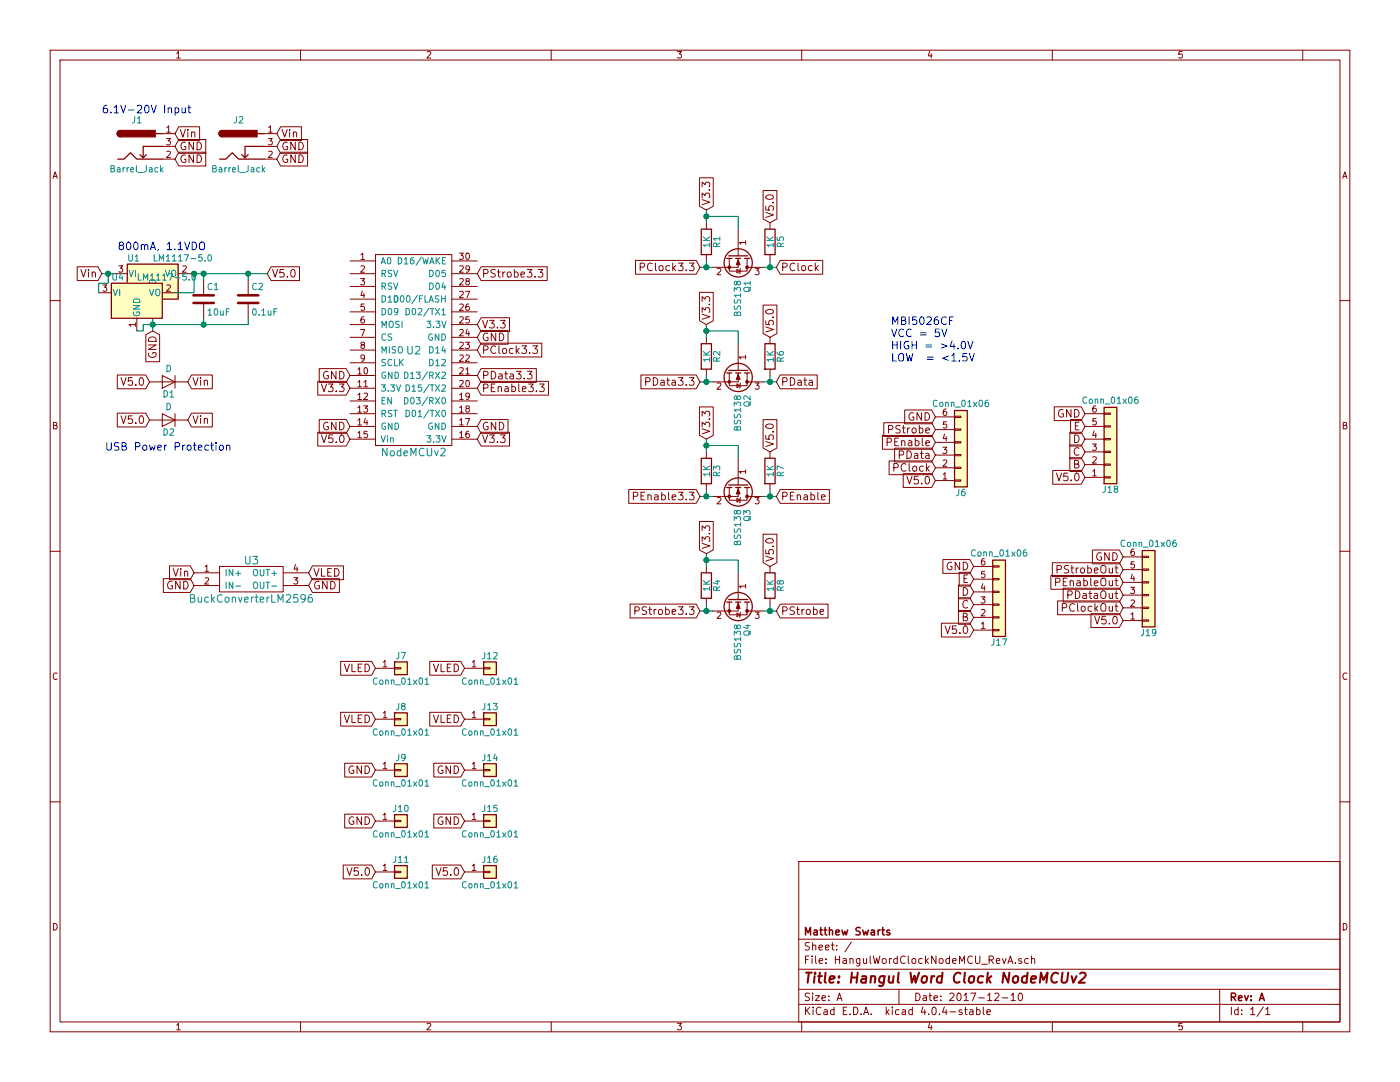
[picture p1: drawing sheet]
EESchema Schematic File Version 2
LIBS:power
LIBS:device
LIBS:transistors
LIBS:conn
LIBS:linear
LIBS:regul
LIBS:74xx
LIBS:cmos4000
LIBS:adc-dac
LIBS:memory
LIBS:xilinx
LIBS:microcontrollers
LIBS:dsp
LIBS:microchip
LIBS:analog_switches
LIBS:motorola
LIBS:texas
LIBS:intel
LIBS:audio
LIBS:interface
LIBS:digital-audio
LIBS:philips
LIBS:display
LIBS:cypress
LIBS:siliconi
LIBS:opto
LIBS:atmel
LIBS:contrib
LIBS:valves
LIBS:myParts
LIBS:HangulWordClockNodeMCU_RevA-cache
EELAYER 25 0
EELAYER END
$Descr A 11000 8500
encoding utf-8
Sheet 1 1
Title "Hangul Word Clock NodeMCUv2"
Date "2017-12-10"
Rev "A"
Comp "Matthew Swarts"
Comment1 ""
Comment2 ""
Comment3 ""
Comment4 ""
$EndDescr
$Comp
L NodeMCUv3 U2
U 1 1
P 3250 2750
F 0 "U2" H 3250 2750 60  0000 C CNN
F 1 "NodeMCUv2" H 3250 1950 60  0000 C CNN
F 2 "MyKiCadParts:NodeMCU_V1.0" H 3250 2750 60  0001 C CNN
F 3 "" H 3250 2750 60  0001 C CNN
	1    3250 2750
	1    0    0    -1  
$EndComp
$Comp
L Conn_01x06 J6
U 1 1
P 7550 3575
F 0 "J6" H 7550 3875 50  0000 C CNN
F 1 "Conn_01x06" H 7550 3175 50  0000 C CNN
F 2 "Socket_Strips:Socket_Strip_Straight_1x06" H 7550 3575 50  0001 C CNN
F 3 "" H 7550 3575 50  0001 C CNN
	1    7550 3575
	1    0    0    1   
$EndComp
Text GLabel 7350 3775 0    60   Input ~ 0
V5.0
Text GLabel 2750 3450 0    60   Input ~ 0
V5.0
Text GLabel 7350 3675 0    60   Input ~ 0
PClock
Text GLabel 7350 3575 0    60   Input ~ 0
PData
Text GLabel 7350 3475 0    60   Input ~ 0
PEnable
Text GLabel 7350 3375 0    60   Input ~ 0
PStrobe
Text GLabel 7350 3275 0    60   Input ~ 0
GND
Text GLabel 2750 2950 0    60   Input ~ 0
GND
Text GLabel 2750 3350 0    60   Input ~ 0
GND
Text GLabel 3750 3350 2    60   Input ~ 0
GND
Text GLabel 3750 2650 2    60   Input ~ 0
GND
Text GLabel 2750 3050 0    60   Input ~ 0
V3.3
Text GLabel 3750 3450 2    60   Input ~ 0
V3.3
Text GLabel 3750 2550 2    60   Input ~ 0
V3.3
Text GLabel 2425 4500 2    60   Input ~ 0
VLED
Text GLabel 1525 4500 0    60   Input ~ 0
Vin
Text GLabel 1525 4600 0    60   Input ~ 0
GND
Text GLabel 2425 4600 2    60   Input ~ 0
GND
Text Notes 7000 2850 0    60   ~ 0
MBI5026CF\nVCC = 5V\nHIGH = >4.0V\nLOW  = <1.5V
$Comp
L BSS138 Q1
U 1 1
P 5800 2000
F 0 "Q1" H 6000 2075 50  0000 L CNN
F 1 "BSS138" H 6000 2000 50  0000 L CNN
F 2 "TO_SOT_Packages_SMD:SOT-23" H 6000 1925 50  0001 L CIN
F 3 "" H 5800 2000 50  0001 L CNN
	1    5800 2000
	0    1    1    0   
$EndComp
$Comp
L R R1
U 1 1
P 5550 1900
F 0 "R1" V 5630 1900 50  0000 C CNN
F 1 "1K" V 5550 1900 50  0000 C CNN
F 2 "Resistors_SMD:R_1206" V 5480 1900 50  0001 C CNN
F 3 "" H 5550 1900 50  0001 C CNN
	1    5550 1900
	1    0    0    -1  
$EndComp
$Comp
L R R5
U 1 1
P 6050 1900
F 0 "R5" V 6130 1900 50  0000 C CNN
F 1 "1K" V 6050 1900 50  0000 C CNN
F 2 "Resistors_SMD:R_1206" V 5980 1900 50  0001 C CNN
F 3 "" H 6050 1900 50  0001 C CNN
	1    6050 1900
	1    0    0    -1  
$EndComp
Text GLabel 6050 1750 1    60   Input ~ 0
V5.0
Text GLabel 5550 1650 1    60   Input ~ 0
V3.3
Wire Wire Line
	5550 2050 5550 2100
Wire Wire Line
	5500 2100 5600 2100
Wire Wire Line
	6000 2100 6100 2100
Wire Wire Line
	6050 2100 6050 2050
Wire Wire Line
	5800 1800 5800 1700
Wire Wire Line
	5800 1700 5550 1700
Wire Wire Line
	5550 1650 5550 1750
Connection ~ 5550 1700
$Comp
L LM1117-5.0 U1
U 1 1
P 1200 2150
F 0 "U1" H 1050 2275 50  0000 C CNN
F 1 "LM1117-5.0" H 1200 2275 50  0000 L CNN
F 2 "TO_SOT_Packages_THT:TO-220_Horizontal" H 1200 2150 50  0001 C CNN
F 3 "" H 1200 2150 50  0001 C CNN
	1    1200 2150
	1    0    0    -1  
$EndComp
$Comp
L Barrel_Jack J1
U 1 1
P 1075 1150
F 0 "J1" H 1075 1360 50  0000 C CNN
F 1 "Barrel_Jack" H 1075 975 50  0000 C CNN
F 2 "Connectors:BARREL_JACK" H 1125 1110 50  0001 C CNN
F 3 "" H 1125 1110 50  0001 C CNN
	1    1075 1150
	1    0    0    -1  
$EndComp
Text Notes 800  900  0    60   ~ 0
6.1V-20V Input
Text Notes 925  1975 0    60   ~ 0
800mA, 1.1VDO
Text GLabel 2100 2150 2    60   Input ~ 0
V5.0
Text GLabel 1175 3000 0    60   Input ~ 0
V5.0
$Comp
L D D1
U 1 1
P 1325 3000
F 0 "D1" H 1325 3100 50  0000 C CNN
F 1 "D" H 1325 2900 50  0000 C CNN
F 2 "Diodes_THT:D_DO-41_SOD81_P12.70mm_Horizontal" H 1325 3000 50  0001 C CNN
F 3 "" H 1325 3000 50  0001 C CNN
	1    1325 3000
	-1   0    0    1   
$EndComp
Text GLabel 1475 3000 2    60   Input ~ 0
Vin
Text Notes 825  3550 0    60   ~ 0
USB Power Protection
Text GLabel 1375 1050 2    60   Input ~ 0
Vin
Text GLabel 1375 1150 2    60   Input ~ 0
GND
Text GLabel 1375 1250 2    60   Input ~ 0
GND
Text GLabel 1200 2600 3    60   Input ~ 0
GND
Text GLabel 800  2150 0    60   Input ~ 0
Vin
$Comp
L C C2
U 1 1
P 1950 2350
F 0 "C2" H 1975 2450 50  0000 L CNN
F 1 "0.1uF" H 1975 2250 50  0000 L CNN
F 2 "Capacitors_SMD:C_0805" H 1988 2200 50  0001 C CNN
F 3 "" H 1950 2350 50  0001 C CNN
	1    1950 2350
	1    0    0    -1  
$EndComp
Wire Wire Line
	1500 2150 2100 2150
Wire Wire Line
	1600 2200 1600 2150
Connection ~ 1600 2150
Wire Wire Line
	1950 2200 1950 2150
Connection ~ 1950 2150
Wire Wire Line
	1200 2450 1200 2600
Wire Wire Line
	1125 2550 1950 2550
Wire Wire Line
	1600 2550 1600 2500
Wire Wire Line
	1950 2550 1950 2500
Connection ~ 1600 2550
Connection ~ 1200 2550
$Comp
L C C1
U 1 1
P 1600 2350
F 0 "C1" H 1625 2450 50  0000 L CNN
F 1 "10uF" H 1625 2250 50  0000 L CNN
F 2 "Capacitors_SMD:C_1206" H 1638 2200 50  0001 C CNN
F 3 "" H 1600 2350 50  0001 C CNN
	1    1600 2350
	1    0    0    -1  
$EndComp
$Comp
L BSS138 Q2
U 1 1
P 5800 2900
F 0 "Q2" H 6000 2975 50  0000 L CNN
F 1 "BSS138" H 6000 2900 50  0000 L CNN
F 2 "TO_SOT_Packages_SMD:SOT-23" H 6000 2825 50  0001 L CIN
F 3 "" H 5800 2900 50  0001 L CNN
	1    5800 2900
	0    1    1    0   
$EndComp
$Comp
L R R2
U 1 1
P 5550 2800
F 0 "R2" V 5630 2800 50  0000 C CNN
F 1 "1K" V 5550 2800 50  0000 C CNN
F 2 "Resistors_SMD:R_1206" V 5480 2800 50  0001 C CNN
F 3 "" H 5550 2800 50  0001 C CNN
	1    5550 2800
	1    0    0    -1  
$EndComp
$Comp
L R R6
U 1 1
P 6050 2800
F 0 "R6" V 6130 2800 50  0000 C CNN
F 1 "1K" V 6050 2800 50  0000 C CNN
F 2 "Resistors_SMD:R_1206" V 5980 2800 50  0001 C CNN
F 3 "" H 6050 2800 50  0001 C CNN
	1    6050 2800
	1    0    0    -1  
$EndComp
Text GLabel 6050 2650 1    60   Input ~ 0
V5.0
Text GLabel 5550 2550 1    60   Input ~ 0
V3.3
Wire Wire Line
	5550 2950 5550 3000
Wire Wire Line
	5500 3000 5600 3000
Wire Wire Line
	6000 3000 6100 3000
Wire Wire Line
	6050 3000 6050 2950
Wire Wire Line
	5800 2700 5800 2600
Wire Wire Line
	5800 2600 5550 2600
Wire Wire Line
	5550 2550 5550 2650
Connection ~ 5550 2600
$Comp
L BSS138 Q3
U 1 1
P 5800 3800
F 0 "Q3" H 6000 3875 50  0000 L CNN
F 1 "BSS138" H 6000 3800 50  0000 L CNN
F 2 "TO_SOT_Packages_SMD:SOT-23" H 6000 3725 50  0001 L CIN
F 3 "" H 5800 3800 50  0001 L CNN
	1    5800 3800
	0    1    1    0   
$EndComp
$Comp
L R R3
U 1 1
P 5550 3700
F 0 "R3" V 5630 3700 50  0000 C CNN
F 1 "1K" V 5550 3700 50  0000 C CNN
F 2 "Resistors_SMD:R_1206" V 5480 3700 50  0001 C CNN
F 3 "" H 5550 3700 50  0001 C CNN
	1    5550 3700
	1    0    0    -1  
$EndComp
$Comp
L R R7
U 1 1
P 6050 3700
F 0 "R7" V 6130 3700 50  0000 C CNN
F 1 "1K" V 6050 3700 50  0000 C CNN
F 2 "Resistors_SMD:R_1206" V 5980 3700 50  0001 C CNN
F 3 "" H 6050 3700 50  0001 C CNN
	1    6050 3700
	1    0    0    -1  
$EndComp
Text GLabel 6050 3550 1    60   Input ~ 0
V5.0
Text GLabel 5550 3450 1    60   Input ~ 0
V3.3
Wire Wire Line
	5550 3850 5550 3900
Wire Wire Line
	5500 3900 5600 3900
Wire Wire Line
	6000 3900 6100 3900
Wire Wire Line
	6050 3900 6050 3850
Wire Wire Line
	5800 3600 5800 3500
Wire Wire Line
	5800 3500 5550 3500
Wire Wire Line
	5550 3450 5550 3550
Connection ~ 5550 3500
$Comp
L BSS138 Q4
U 1 1
P 5800 4700
F 0 "Q4" H 6000 4775 50  0000 L CNN
F 1 "BSS138" H 6000 4700 50  0000 L CNN
F 2 "TO_SOT_Packages_SMD:SOT-23" H 6000 4625 50  0001 L CIN
F 3 "" H 5800 4700 50  0001 L CNN
	1    5800 4700
	0    1    1    0   
$EndComp
$Comp
L R R4
U 1 1
P 5550 4600
F 0 "R4" V 5630 4600 50  0000 C CNN
F 1 "1K" V 5550 4600 50  0000 C CNN
F 2 "Resistors_SMD:R_1206" V 5480 4600 50  0001 C CNN
F 3 "" H 5550 4600 50  0001 C CNN
	1    5550 4600
	1    0    0    -1  
$EndComp
$Comp
L R R8
U 1 1
P 6050 4600
F 0 "R8" V 6130 4600 50  0000 C CNN
F 1 "1K" V 6050 4600 50  0000 C CNN
F 2 "Resistors_SMD:R_1206" V 5980 4600 50  0001 C CNN
F 3 "" H 6050 4600 50  0001 C CNN
	1    6050 4600
	1    0    0    -1  
$EndComp
Text GLabel 6050 4450 1    60   Input ~ 0
V5.0
Text GLabel 5550 4350 1    60   Input ~ 0
V3.3
Wire Wire Line
	5550 4750 5550 4800
Wire Wire Line
	5500 4800 5600 4800
Wire Wire Line
	6000 4800 6100 4800
Wire Wire Line
	6050 4800 6050 4750
Wire Wire Line
	5800 4500 5800 4400
Wire Wire Line
	5800 4400 5550 4400
Wire Wire Line
	5550 4350 5550 4450
Connection ~ 5550 4400
Text GLabel 5500 2100 0    60   Input ~ 0
PClock3.3
Text GLabel 5500 3000 0    60   Input ~ 0
PData3.3
Text GLabel 5500 3900 0    60   Input ~ 0
PEnable3.3
Text GLabel 5500 4800 0    60   Input ~ 0
PStrobe3.3
Text GLabel 6100 4800 2    60   Input ~ 0
PStrobe
Text GLabel 6100 2100 2    60   Input ~ 0
PClock
Text GLabel 6100 3000 2    60   Input ~ 0
PData
Text GLabel 6100 3900 2    60   Input ~ 0
PEnable
Connection ~ 6050 4800
Connection ~ 5550 4800
Connection ~ 5550 3900
Connection ~ 6050 3900
Connection ~ 6050 3000
Connection ~ 5550 3000
Connection ~ 5550 2100
Connection ~ 6050 2100
Text GLabel 3750 2750 2    60   Input ~ 0
PClock3.3
Text GLabel 3750 2950 2    60   Input ~ 0
PData3.3
Text GLabel 3750 3050 2    60   Input ~ 0
PEnable3.3
Text GLabel 3750 2150 2    60   Input ~ 0
PStrobe3.3
Text GLabel 2950 6850 0    60   Input ~ 0
V5.0
Text GLabel 2950 6450 0    60   Input ~ 0
GND
Text GLabel 2950 6050 0    60   Input ~ 0
GND
Text GLabel 2950 5250 0    60   Input ~ 0
VLED
Text GLabel 2950 5650 0    60   Input ~ 0
VLED
$Comp
L Conn_01x06 J18
U 1 1
P 8725 3550
F 0 "J18" H 8725 3850 50  0000 C CNN
F 1 "Conn_01x06" H 8725 3150 50  0000 C CNN
F 2 "Socket_Strips:Socket_Strip_Straight_1x06" H 8725 3550 50  0001 C CNN
F 3 "" H 8725 3550 50  0001 C CNN
	1    8725 3550
	1    0    0    1   
$EndComp
Text GLabel 8525 3750 0    60   Input ~ 0
V5.0
Text GLabel 8525 3650 0    60   Input ~ 0
B
Text GLabel 8525 3550 0    60   Input ~ 0
C
Text GLabel 8525 3450 0    60   Input ~ 0
D
Text GLabel 8525 3350 0    60   Input ~ 0
E
Text GLabel 8525 3250 0    60   Input ~ 0
GND
$Comp
L Conn_01x06 J17
U 1 1
P 7850 4750
F 0 "J17" H 7850 5050 50  0000 C CNN
F 1 "Conn_01x06" H 7850 4350 50  0000 C CNN
F 2 "Socket_Strips:Socket_Strip_Straight_1x06" H 7850 4750 50  0001 C CNN
F 3 "" H 7850 4750 50  0001 C CNN
	1    7850 4750
	1    0    0    1   
$EndComp
Text GLabel 7650 4950 0    60   Input ~ 0
V5.0
Text GLabel 7650 4850 0    60   Input ~ 0
B
Text GLabel 7650 4750 0    60   Input ~ 0
C
Text GLabel 7650 4650 0    60   Input ~ 0
D
Text GLabel 7650 4550 0    60   Input ~ 0
E
Text GLabel 7650 4450 0    60   Input ~ 0
GND
$Comp
L Conn_01x06 J19
U 1 1
P 9025 4675
F 0 "J19" H 9025 4975 50  0000 C CNN
F 1 "Conn_01x06" H 9025 4275 50  0000 C CNN
F 2 "Socket_Strips:Socket_Strip_Straight_1x06" H 9025 4675 50  0001 C CNN
F 3 "" H 9025 4675 50  0001 C CNN
	1    9025 4675
	1    0    0    1   
$EndComp
Text GLabel 8825 4875 0    60   Input ~ 0
V5.0
Text GLabel 8825 4775 0    60   Input ~ 0
PClockOut
Text GLabel 8825 4675 0    60   Input ~ 0
PDataOut
Text GLabel 8825 4575 0    60   Input ~ 0
PEnableOut
Text GLabel 8825 4475 0    60   Input ~ 0
PStrobeOut
Text GLabel 8825 4375 0    60   Input ~ 0
GND
$Comp
L Conn_01x01 J7
U 1 1
P 3150 5250
F 0 "J7" H 3150 5350 50  0000 C CNN
F 1 "Conn_01x01" H 3150 5150 50  0000 C CNN
F 2 "MyKiCadParts:1217080-1" H 3150 5250 50  0001 C CNN
F 3 "" H 3150 5250 50  0001 C CNN
	1    3150 5250
	1    0    0    -1  
$EndComp
$Comp
L Conn_01x01 J8
U 1 1
P 3150 5650
F 0 "J8" H 3150 5750 50  0000 C CNN
F 1 "Conn_01x01" H 3150 5550 50  0000 C CNN
F 2 "MyKiCadParts:1217080-1" H 3150 5650 50  0001 C CNN
F 3 "" H 3150 5650 50  0001 C CNN
	1    3150 5650
	1    0    0    -1  
$EndComp
$Comp
L Conn_01x01 J9
U 1 1
P 3150 6050
F 0 "J9" H 3150 6150 50  0000 C CNN
F 1 "Conn_01x01" H 3150 5950 50  0000 C CNN
F 2 "MyKiCadParts:1217080-1" H 3150 6050 50  0001 C CNN
F 3 "" H 3150 6050 50  0001 C CNN
	1    3150 6050
	1    0    0    -1  
$EndComp
$Comp
L Conn_01x01 J10
U 1 1
P 3150 6450
F 0 "J10" H 3150 6550 50  0000 C CNN
F 1 "Conn_01x01" H 3150 6350 50  0000 C CNN
F 2 "MyKiCadParts:1217080-1" H 3150 6450 50  0001 C CNN
F 3 "" H 3150 6450 50  0001 C CNN
	1    3150 6450
	1    0    0    -1  
$EndComp
$Comp
L Conn_01x01 J11
U 1 1
P 3150 6850
F 0 "J11" H 3150 6950 50  0000 C CNN
F 1 "Conn_01x01" H 3150 6750 50  0000 C CNN
F 2 "MyKiCadParts:1217080-1" H 3150 6850 50  0001 C CNN
F 3 "" H 3150 6850 50  0001 C CNN
	1    3150 6850
	1    0    0    -1  
$EndComp
Text GLabel 3650 5650 0    60   Input ~ 0
VLED
Text GLabel 3650 5250 0    60   Input ~ 0
VLED
Text GLabel 3650 6050 0    60   Input ~ 0
GND
Text GLabel 3650 6450 0    60   Input ~ 0
GND
Text GLabel 3650 6850 0    60   Input ~ 0
V5.0
$Comp
L Conn_01x01 J12
U 1 1
P 3850 5250
F 0 "J12" H 3850 5350 50  0000 C CNN
F 1 "Conn_01x01" H 3850 5150 50  0000 C CNN
F 2 "MyKiCadParts:1217080-1" H 3850 5250 50  0001 C CNN
F 3 "" H 3850 5250 50  0001 C CNN
	1    3850 5250
	1    0    0    -1  
$EndComp
$Comp
L Conn_01x01 J13
U 1 1
P 3850 5650
F 0 "J13" H 3850 5750 50  0000 C CNN
F 1 "Conn_01x01" H 3850 5550 50  0000 C CNN
F 2 "MyKiCadParts:1217080-1" H 3850 5650 50  0001 C CNN
F 3 "" H 3850 5650 50  0001 C CNN
	1    3850 5650
	1    0    0    -1  
$EndComp
$Comp
L Conn_01x01 J14
U 1 1
P 3850 6050
F 0 "J14" H 3850 6150 50  0000 C CNN
F 1 "Conn_01x01" H 3850 5950 50  0000 C CNN
F 2 "MyKiCadParts:1217080-1" H 3850 6050 50  0001 C CNN
F 3 "" H 3850 6050 50  0001 C CNN
	1    3850 6050
	1    0    0    -1  
$EndComp
$Comp
L Conn_01x01 J15
U 1 1
P 3850 6450
F 0 "J15" H 3850 6550 50  0000 C CNN
F 1 "Conn_01x01" H 3850 6350 50  0000 C CNN
F 2 "MyKiCadParts:1217080-1" H 3850 6450 50  0001 C CNN
F 3 "" H 3850 6450 50  0001 C CNN
	1    3850 6450
	1    0    0    -1  
$EndComp
$Comp
L Conn_01x01 J16
U 1 1
P 3850 6850
F 0 "J16" H 3850 6950 50  0000 C CNN
F 1 "Conn_01x01" H 3850 6750 50  0000 C CNN
F 2 "MyKiCadParts:1217080-1" H 3850 6850 50  0001 C CNN
F 3 "" H 3850 6850 50  0001 C CNN
	1    3850 6850
	1    0    0    -1  
$EndComp
$Comp
L BuckConverterLM2596 U3
U 1 1
P 1975 4550
F 0 "U3" H 1975 4700 60  0000 C CNN
F 1 "BuckConverterLM2596" H 1975 4400 60  0000 C CNN
F 2 "MyKiCadParts:LM2596Module" H 1975 4550 60  0001 C CNN
F 3 "" H 1975 4550 60  0001 C CNN
	1    1975 4550
	1    0    0    -1  
$EndComp
$Comp
L LM1117-5.0 U4
U 1 1
P 1075 2300
F 0 "U4" H 925 2425 50  0000 C CNN
F 1 "LM1117-5.0" H 1075 2425 50  0000 L CNN
F 2 "TO_SOT_Packages_SMD:SOT-223-3Lead_TabPin2" H 1075 2300 50  0001 C CNN
F 3 "" H 1075 2300 50  0001 C CNN
	1    1075 2300
	1    0    0    -1  
$EndComp
Wire Wire Line
	800  2150 900  2150
Wire Wire Line
	775  2300 775  2225
Wire Wire Line
	775  2225 850  2225
Wire Wire Line
	850  2225 850  2150
Connection ~ 850  2150
Wire Wire Line
	1075 2600 1125 2600
Wire Wire Line
	1125 2600 1125 2550
Wire Wire Line
	1375 2300 1525 2300
Wire Wire Line
	1525 2300 1525 2150
Connection ~ 1525 2150
Text GLabel 1175 3300 0    60   Input ~ 0
V5.0
$Comp
L D D2
U 1 1
P 1325 3300
F 0 "D2" H 1325 3400 50  0000 C CNN
F 1 "D" H 1325 3200 50  0000 C CNN
F 2 "Diodes_SMD:D_SOD-123" H 1325 3300 50  0001 C CNN
F 3 "" H 1325 3300 50  0001 C CNN
	1    1325 3300
	-1   0    0    1   
$EndComp
Text GLabel 1475 3300 2    60   Input ~ 0
Vin
$Comp
L Barrel_Jack J2
U 1 1
P 1875 1150
F 0 "J2" H 1875 1360 50  0000 C CNN
F 1 "Barrel_Jack" H 1875 975 50  0000 C CNN
F 2 "Connectors:BARREL_JACK" H 1925 1110 50  0001 C CNN
F 3 "" H 1925 1110 50  0001 C CNN
	1    1875 1150
	1    0    0    -1  
$EndComp
Text GLabel 2175 1050 2    60   Input ~ 0
Vin
Text GLabel 2175 1150 2    60   Input ~ 0
GND
Text GLabel 2175 1250 2    60   Input ~ 0
GND
$EndSCHEMATC
